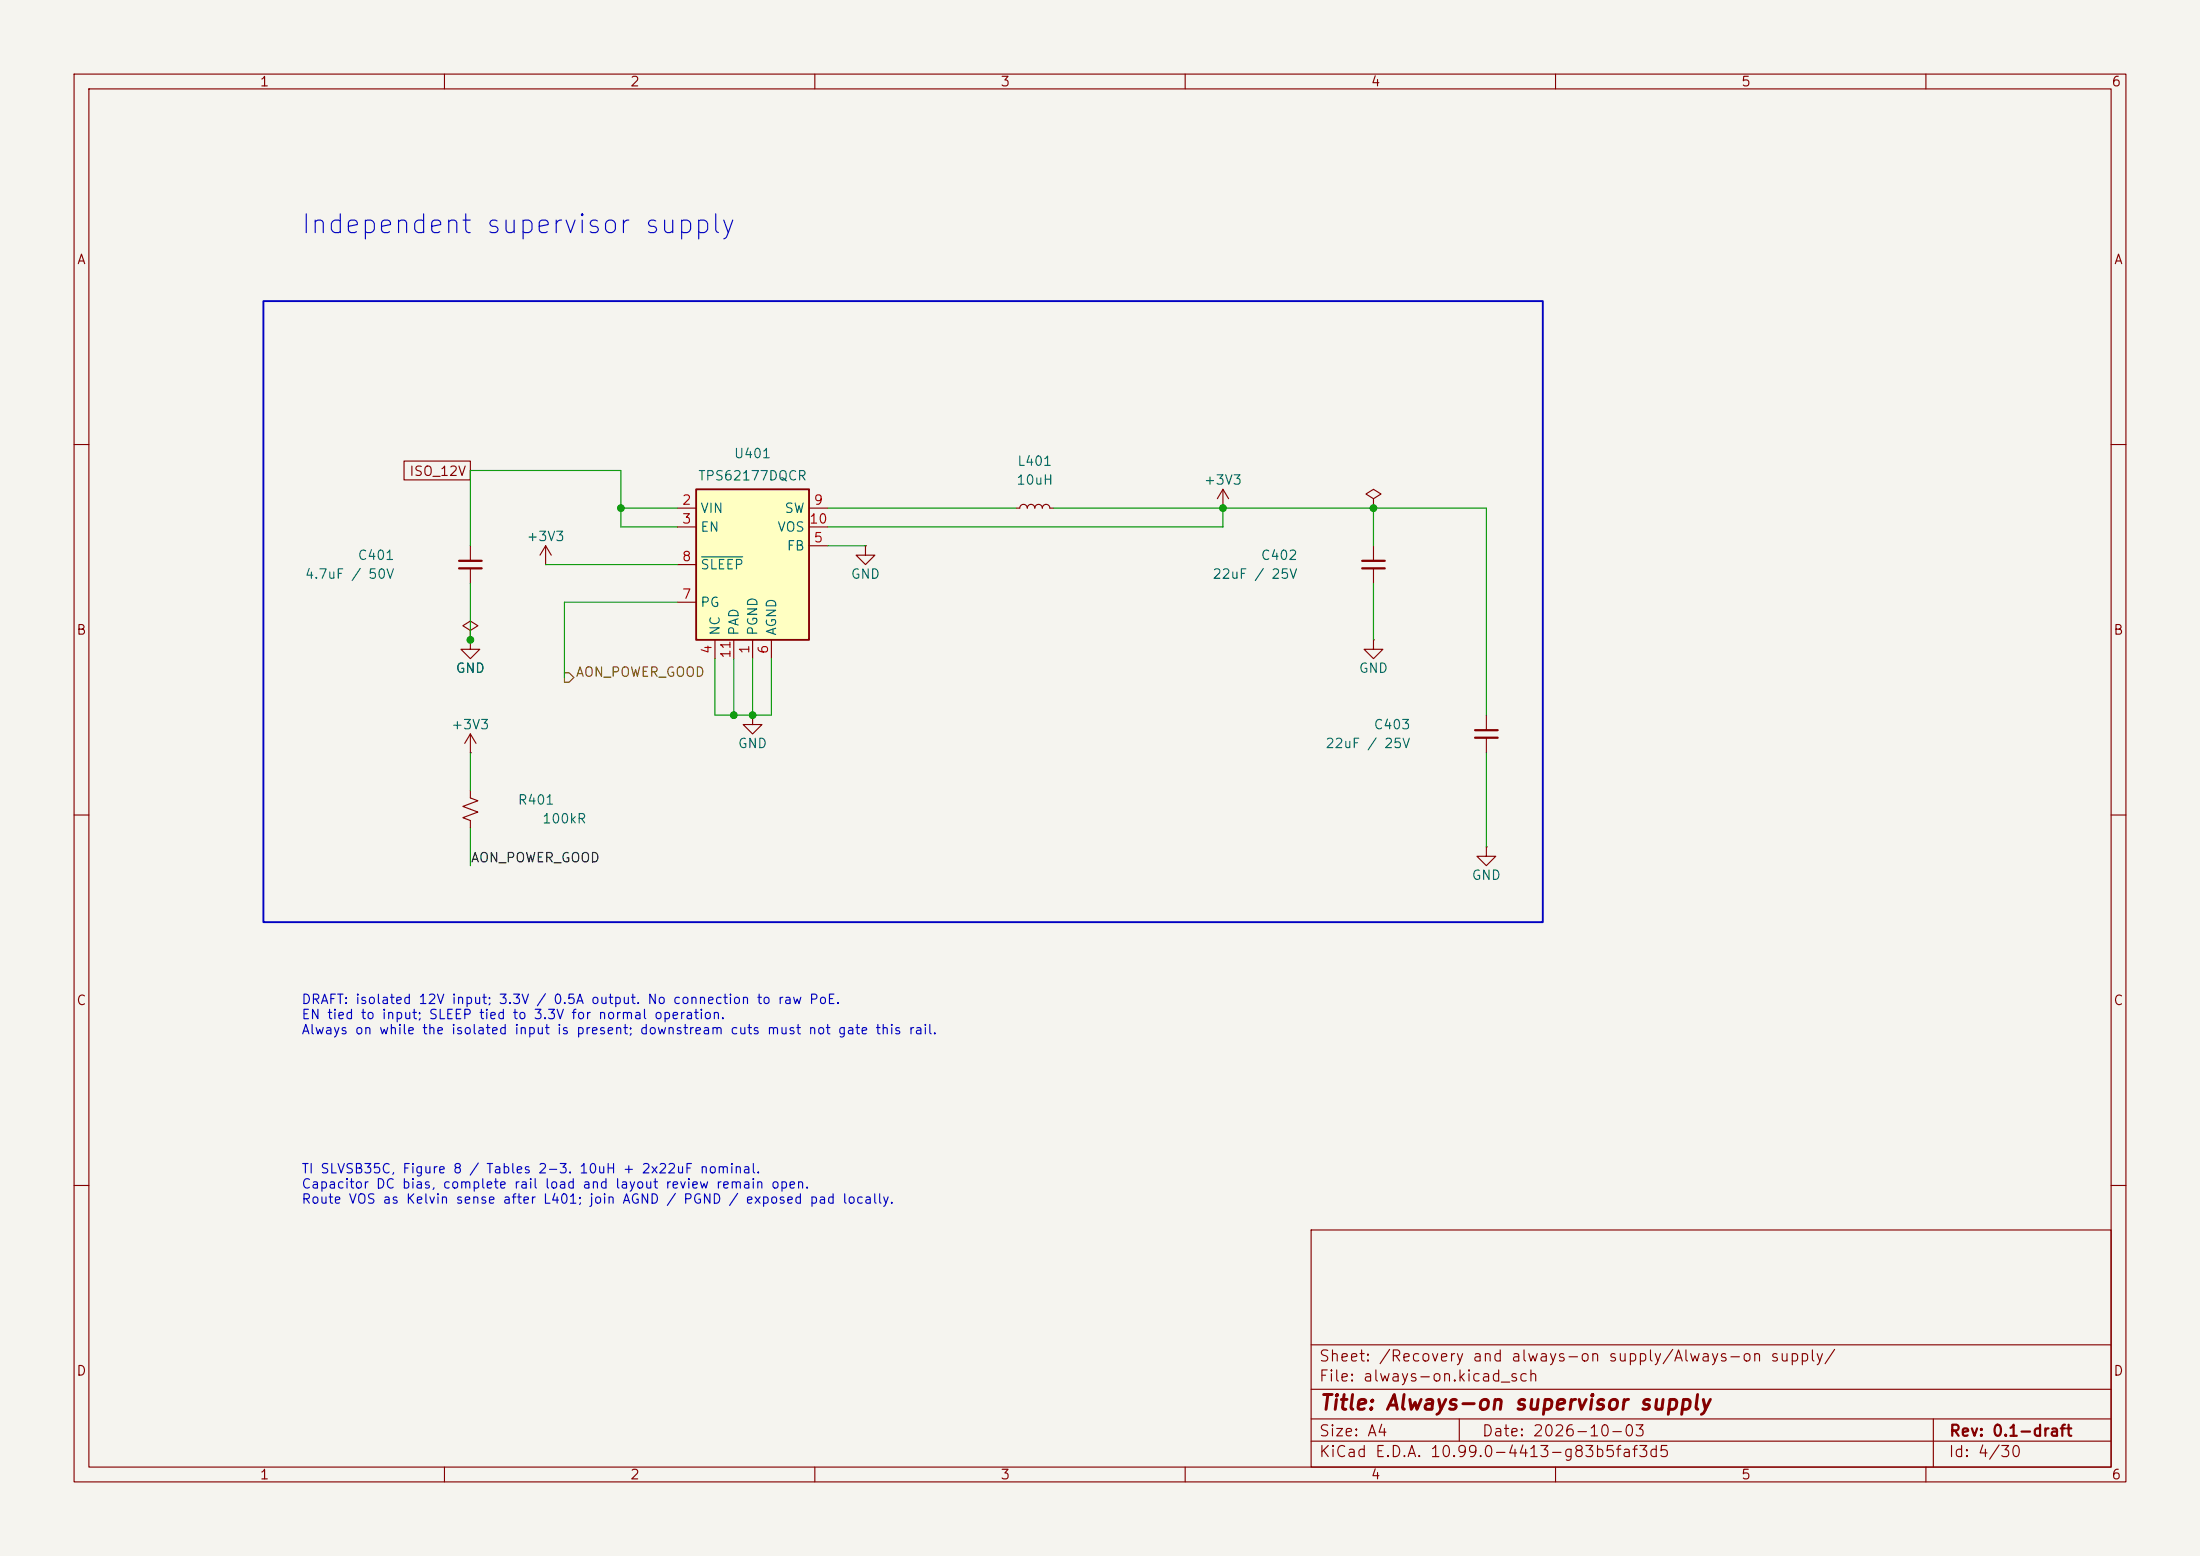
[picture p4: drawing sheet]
(kicad_sch
 (version 20260830)
 (generator "eeschema")
 (generator_version "10.99")
 (paper "A4")
 (title_block
  (title "Always-on supervisor supply")
  (date "2026-10-03")
  (rev "0.1-draft"))
 (lib_symbols
  (symbol "Device:C_Small"
   (pin_numbers (hide yes))
   (pin_names
    (offset 0.254) (hide yes)) (exclude_from_sim no) (in_bom yes) (on_board yes)
   (in_pos_files yes)
   (duplicate_pin_numbers_are_jumpers no)
   (property "Reference" "C" (at 0.254 1.778 0) (show_name no) (do_not_autoplace no) (effects (font (size 1.27 1.27)) (justify left)))
   (property "Value" "C_Small" (at 0.254 -2.032 0) (show_name no) (do_not_autoplace no) (effects (font (size 1.27 1.27)) (justify left)))
   (property "Footprint" "" (at 0 0 0) (show_name no) (do_not_autoplace no) (hide yes) (effects (font (size 1.27 1.27))))
   (property "Datasheet" "" (at 0 0 0) (show_name no) (do_not_autoplace no) (hide yes) (effects (font (size 1.27 1.27))))
   (property "Description" "Unpolarized capacitor, small symbol" (at 0 -10.16 0) (show_name no) (do_not_autoplace no) (hide yes) (effects (font (size 1.27 1.27))))
   (symbol "C_Small_0_1"
    (polyline (pts (xy -1.524 0.508) (xy 1.524 0.508)) (stroke (width 0.3048) (type default)) (fill (type none)))
    (polyline (pts (xy -1.524 -0.508) (xy 1.524 -0.508)) (stroke (width 0.3048) (type default)) (fill (type none))))
   (symbol "C_Small_1_1"
    (pin passive line (at 0 2.54 270) (length 2.032) (name "" (effects (font (size 1.27 1.27)))) (number "1" (effects (font (size 1.27 1.27)))))
    (pin passive line (at 0 -2.54 90) (length 2.032) (name "" (effects (font (size 1.27 1.27)))) (number "2" (effects (font (size 1.27 1.27))))))
   (embedded_fonts no))
  (symbol "Device:L_Small"
   (pin_numbers (hide yes))
   (pin_names
    (offset 0.254) (hide yes)) (exclude_from_sim no) (in_bom yes) (on_board yes)
   (in_pos_files yes)
   (duplicate_pin_numbers_are_jumpers no)
   (property "Reference" "L" (at 0.762 1.016 0) (show_name no) (do_not_autoplace no) (effects (font (size 1.27 1.27)) (justify left)))
   (property "Value" "L_Small" (at 0.762 -1.016 0) (show_name no) (do_not_autoplace no) (effects (font (size 1.27 1.27)) (justify left)))
   (property "Footprint" "" (at 0 0 0) (show_name no) (do_not_autoplace no) (hide yes) (effects (font (size 1.27 1.27))))
   (property "Datasheet" "" (at 0 0 0) (show_name no) (do_not_autoplace no) (hide yes) (effects (font (size 1.27 1.27))))
   (property "Description" "Inductor, small symbol" (at 0 0 0) (show_name no) (do_not_autoplace no) (hide yes) (effects (font (size 1.27 1.27))))
   (symbol "L_Small_0_1"
    (arc (start 0 2.032) (mid 0.5058 1.524) (end 0 1.016) (stroke (width 0) (type default)) (fill (type none)))
    (arc (start 0 1.016) (mid 0.5058 0.508) (end 0 0) (stroke (width 0) (type default)) (fill (type none)))
    (arc (start 0 0) (mid 0.5058 -0.508) (end 0 -1.016) (stroke (width 0) (type default)) (fill (type none)))
    (arc (start 0 -1.016) (mid 0.5058 -1.524) (end 0 -2.032) (stroke (width 0) (type default)) (fill (type none))))
   (symbol "L_Small_1_1"
    (pin passive line (at 0 2.54 270) (length 0.508) (name "" (effects (font (size 1.27 1.27)))) (number "1" (effects (font (size 1.27 1.27)))))
    (pin passive line (at 0 -2.54 90) (length 0.508) (name "" (effects (font (size 1.27 1.27)))) (number "2" (effects (font (size 1.27 1.27))))))
   (embedded_fonts no))
  (symbol "Device:R_Small_US"
   (pin_numbers (hide yes))
   (pin_names
    (offset 0.254) (hide yes)) (exclude_from_sim no) (in_bom yes) (on_board yes)
   (in_pos_files yes)
   (duplicate_pin_numbers_are_jumpers no)
   (property "Reference" "R" (at 0.762 0.508 0) (show_name no) (do_not_autoplace no) (effects (font (size 1.27 1.27)) (justify left)))
   (property "Value" "R_Small_US" (at 0.762 -1.016 0) (show_name no) (do_not_autoplace no) (effects (font (size 1.27 1.27)) (justify left)))
   (property "Footprint" "" (at 0 0 0) (show_name no) (do_not_autoplace no) (hide yes) (effects (font (size 1.27 1.27))))
   (property "Datasheet" "" (at 0 0 0) (show_name no) (do_not_autoplace no) (hide yes) (effects (font (size 1.27 1.27))))
   (property "Description" "Resistor, small US symbol" (at 0 0 0) (show_name no) (do_not_autoplace no) (hide yes) (effects (font (size 1.27 1.27))))
   (symbol "R_Small_US_1_1"
    (polyline (pts (xy 0 1.524) (xy 1.016 1.143) (xy 0 0.762) (xy -1.016 0.381) (xy 0 0)) (stroke (width 0) (type default)) (fill (type none)))
    (polyline (pts (xy 0 0) (xy 1.016 -0.381) (xy 0 -0.762) (xy -1.016 -1.143) (xy 0 -1.524)) (stroke (width 0) (type default)) (fill (type none)))
    (pin passive line (at 0 2.54 270) (length 1.016) (name "" (effects (font (size 1.27 1.27)))) (number "1" (effects (font (size 1.27 1.27)))))
    (pin passive line (at 0 -2.54 90) (length 1.016) (name "" (effects (font (size 1.27 1.27)))) (number "2" (effects (font (size 1.27 1.27))))))
   (embedded_fonts no))
  (symbol "Regulator_Switching:TPS62177DQC" (exclude_from_sim no) (in_bom yes) (on_board yes)
   (in_pos_files yes)
   (duplicate_pin_numbers_are_jumpers no)
   (property "Reference" "U" (at -7.62 11.43 0) (show_name no) (do_not_autoplace no) (effects (font (size 1.27 1.27)) (justify left)))
   (property "Value" "TPS62177DQC" (at -1.27 11.43 0) (show_name no) (do_not_autoplace no) (effects (font (size 1.27 1.27)) (justify left)))
   (property "Footprint" "Package_SON:WSON-10-1EP_2x3mm_P0.5mm_EP0.84x2.4mm_ThermalVias" (at 3.81 -11.43 0) (show_name no) (do_not_autoplace no) (hide yes) (effects (font (size 1.27 1.27)) (justify left)))
   (property "Datasheet" "http://www.ti.com/lit/ds/symlink/tps62177.pdf" (at 0 13.97 0) (show_name no) (do_not_autoplace no) (hide yes) (effects (font (size 1.27 1.27))))
   (property "Description" "500mA Step-Down Converter with Sleep Mode, fixed 3.3V Output Voltage, 4.75-28V input voltage, WSON-10" (at 0 0 0) (show_name no) (do_not_autoplace no) (hide yes) (effects (font (size 1.27 1.27))))
   (symbol "TPS62177DQC_0_1"
    (rectangle (start -7.62 10.16) (end 7.62 -10.16) (stroke (width 0.254) (type default)) (fill (type background))))
   (symbol "TPS62177DQC_1_1"
    (pin power_in line (at 0 -12.7 90) (length 2.54) (name "PGND" (effects (font (size 1.27 1.27)))) (number "1" (effects (font (size 1.27 1.27)))))
    (pin power_in line (at -10.16 7.62 0) (length 2.54) (name "VIN" (effects (font (size 1.27 1.27)))) (number "2" (effects (font (size 1.27 1.27)))))
    (pin input line (at -10.16 5.08 0) (length 2.54) (name "EN" (effects (font (size 1.27 1.27)))) (number "3" (effects (font (size 1.27 1.27)))))
    (pin passive line (at -5.08 -12.7 90) (length 2.54) (name "NC" (effects (font (size 1.27 1.27)))) (number "4" (effects (font (size 1.27 1.27)))))
    (pin input line (at 10.16 2.54 180) (length 2.54) (name "FB" (effects (font (size 1.27 1.27)))) (number "5" (effects (font (size 1.27 1.27)))))
    (pin power_in line (at 2.54 -12.7 90) (length 2.54) (name "AGND" (effects (font (size 1.27 1.27)))) (number "6" (effects (font (size 1.27 1.27)))))
    (pin output line (at -10.16 -5.08 0) (length 2.54) (name "PG" (effects (font (size 1.27 1.27)))) (number "7" (effects (font (size 1.27 1.27)))))
    (pin input line (at -10.16 0 0) (length 2.54) (name "~{SLEEP}" (effects (font (size 1.27 1.27)))) (number "8" (effects (font (size 1.27 1.27)))))
    (pin power_out line (at 10.16 7.62 180) (length 2.54) (name "SW" (effects (font (size 1.27 1.27)))) (number "9" (effects (font (size 1.27 1.27)))))
    (pin input line (at 10.16 5.08 180) (length 2.54) (name "VOS" (effects (font (size 1.27 1.27)))) (number "10" (effects (font (size 1.27 1.27)))))
    (pin power_in line (at -2.54 -12.7 90) (length 2.54) (name "PAD" (effects (font (size 1.27 1.27)))) (number "11" (effects (font (size 1.27 1.27))))))
   (embedded_fonts no))
  (symbol "power:+3V3"
   (power global)
   (pin_numbers (hide yes))
   (pin_names
    (offset 0) (hide yes)) (exclude_from_sim no) (in_bom yes) (on_board yes)
   (in_pos_files yes)
   (duplicate_pin_numbers_are_jumpers no)
   (property "Reference" "#PWR" (at 0 -3.81 0) (show_name no) (do_not_autoplace no) (hide yes) (effects (font (size 1.27 1.27))))
   (property "Value" "+3V3" (at 0 3.556 0) (show_name no) (do_not_autoplace no) (effects (font (size 1.27 1.27))))
   (property "Footprint" "" (at 0 0 0) (show_name no) (do_not_autoplace no) (hide yes) (effects (font (size 1.27 1.27))))
   (property "Datasheet" "" (at 0 0 0) (show_name no) (do_not_autoplace no) (hide yes) (effects (font (size 1.27 1.27))))
   (property "Description" "Power symbol creates a global label with name \"+3V3\"" (at 0 0 0) (show_name no) (do_not_autoplace no) (hide yes) (effects (font (size 1.27 1.27))))
   (symbol "+3V3_0_1"
    (polyline (pts (xy -0.762 1.27) (xy 0 2.54)) (stroke (width 0) (type default)) (fill (type none)))
    (polyline (pts (xy 0 2.54) (xy 0.762 1.27)) (stroke (width 0) (type default)) (fill (type none)))
    (polyline (pts (xy 0 0) (xy 0 2.54)) (stroke (width 0) (type default)) (fill (type none))))
   (symbol "+3V3_1_1"
    (pin power_in line (at 0 0 90) (length 0) (name "" (effects (font (size 1.27 1.27)))) (number "1" (effects (font (size 1.27 1.27))))))
   (embedded_fonts no))
  (symbol "power:GND"
   (power global)
   (pin_numbers (hide yes))
   (pin_names
    (offset 0) (hide yes)) (exclude_from_sim no) (in_bom yes) (on_board yes)
   (in_pos_files yes)
   (duplicate_pin_numbers_are_jumpers no)
   (property "Reference" "#PWR" (at 0 -6.35 0) (show_name no) (do_not_autoplace no) (hide yes) (effects (font (size 1.27 1.27))))
   (property "Value" "GND" (at 0 -3.81 0) (show_name no) (do_not_autoplace no) (effects (font (size 1.27 1.27))))
   (property "Footprint" "" (at 0 0 0) (show_name no) (do_not_autoplace no) (hide yes) (effects (font (size 1.27 1.27))))
   (property "Datasheet" "" (at 0 0 0) (show_name no) (do_not_autoplace no) (hide yes) (effects (font (size 1.27 1.27))))
   (property "Description" "Power symbol creates a global label with name \"GND\" , ground" (at 0 0 0) (show_name no) (do_not_autoplace no) (hide yes) (effects (font (size 1.27 1.27))))
   (symbol "GND_0_1"
    (polyline (pts (xy 0 0) (xy 0 -1.27) (xy 1.27 -1.27) (xy 0 -2.54) (xy -1.27 -1.27) (xy 0 -1.27)) (stroke (width 0) (type default)) (fill (type none))))
   (symbol "GND_1_1"
    (pin power_in line (at 0 0 270) (length 0) (name "" (effects (font (size 1.27 1.27)))) (number "1" (effects (font (size 1.27 1.27))))))
   (embedded_fonts no))
  (symbol "power:PWR_FLAG"
   (power global)
   (pin_numbers (hide yes))
   (pin_names
    (offset 0) (hide yes)) (exclude_from_sim no) (in_bom yes) (on_board yes)
   (in_pos_files yes)
   (duplicate_pin_numbers_are_jumpers no)
   (property "Reference" "#FLG" (at 0 1.905 0) (show_name no) (do_not_autoplace no) (hide yes) (effects (font (size 1.27 1.27))))
   (property "Value" "PWR_FLAG" (at 0 3.81 0) (show_name no) (do_not_autoplace no) (effects (font (size 1.27 1.27))))
   (property "Footprint" "" (at 0 0 0) (show_name no) (do_not_autoplace no) (hide yes) (effects (font (size 1.27 1.27))))
   (property "Datasheet" "" (at 0 0 0) (show_name no) (do_not_autoplace no) (hide yes) (effects (font (size 1.27 1.27))))
   (property "Description" "Special symbol for telling ERC where power comes from" (at 0 0 0) (show_name no) (do_not_autoplace no) (hide yes) (effects (font (size 1.27 1.27))))
   (symbol "PWR_FLAG_0_0"
    (pin power_out line (at 0 0 90) (length 0) (name "" (effects (font (size 1.27 1.27)))) (number "1" (effects (font (size 1.27 1.27))))))
   (symbol "PWR_FLAG_0_1"
    (polyline (pts (xy 0 0) (xy 0 1.27) (xy -1.016 1.905) (xy 0 2.54) (xy 1.016 1.905) (xy 0 1.27)) (stroke (width 0) (type default)) (fill (type none))))
   (symbol "PWR_FLAG_1_1")
   (embedded_fonts no)))
 (rectangle
  (start 35.56 40.64)
  (end 208.28 124.46)
  (stroke (width 0.254) (type default))
  (fill (type none)))
 (text "Independent supervisor supply"
  (exclude_from_sim no)
  (at 40.64 30.48 0)
  (effects (font (size 2.54 2.54)) (justify left)))
 (text "DRAFT: isolated 12V input; 3.3V / 0.5A output. No connection to raw PoE.\nEN tied to input; SLEEP tied to 3.3V for normal operation.\nAlways on while the isolated input is present; downstream cuts must not gate this rail."
  (exclude_from_sim no)
  (at 40.64 137.16 0)
  (effects (font (size 1.27 1.27)) (justify left)))
 (text "TI SLVSB35C, Figure 8 / Tables 2-3. 10uH + 2x22uF nominal.\nCapacitor DC bias, complete rail load and layout review remain open.\nRoute VOS as Kelvin sense after L401; join AGND / PGND / exposed pad locally."
  (exclude_from_sim no)
  (at 40.64 160.02 0)
  (effects (font (size 1.27 1.27)) (justify left)))
 (junction
  (at 185.42 68.58)
  (diameter 0)
  (color 0 0 0 0))
 (junction
  (at 165.1 68.58)
  (diameter 0)
  (color 0 0 0 0))
 (junction
  (at 99.06 96.52)
  (diameter 0)
  (color 0 0 0 0))
 (junction
  (at 63.5 86.36)
  (diameter 0)
  (color 0 0 0 0))
 (junction
  (at 83.82 68.58)
  (diameter 0)
  (color 0 0 0 0))
 (junction
  (at 101.6 96.52)
  (diameter 0)
  (color 0 0 0 0))
 (wire
  (pts (xy 96.52 88.9) (xy 96.52 96.52))
  (stroke (width 0) (type default)))
 (wire
  (pts (xy 63.5 111.76) (xy 63.5 116.84))
  (stroke (width 0) (type default)))
 (wire
  (pts (xy 104.14 88.9) (xy 104.14 96.52))
  (stroke (width 0) (type default)))
 (wire
  (pts (xy 63.5 78.74) (xy 63.5 86.36))
  (stroke (width 0) (type default)))
 (wire
  (pts (xy 185.42 78.74) (xy 185.42 86.36))
  (stroke (width 0) (type default)))
 (wire
  (pts (xy 142.24 68.58) (xy 165.1 68.58))
  (stroke (width 0) (type default)))
 (wire
  (pts (xy 91.44 76.2) (xy 73.66 76.2))
  (stroke (width 0) (type default)))
 (wire
  (pts (xy 111.76 68.58) (xy 137.16 68.58))
  (stroke (width 0) (type default)))
 (wire
  (pts (xy 111.76 71.12) (xy 165.1 71.12))
  (stroke (width 0) (type default)))
 (wire
  (pts (xy 111.76 73.66) (xy 116.84 73.66))
  (stroke (width 0) (type default)))
 (wire
  (pts (xy 185.42 73.66) (xy 185.42 68.58))
  (stroke (width 0) (type default)))
 (wire
  (pts (xy 63.5 63.5) (xy 83.82 63.5))
  (stroke (width 0) (type default)))
 (wire
  (pts (xy 63.5 73.66) (xy 63.5 63.5))
  (stroke (width 0) (type default)))
 (wire
  (pts (xy 101.6 88.9) (xy 101.6 96.52))
  (stroke (width 0) (type default)))
 (wire
  (pts (xy 83.82 68.58) (xy 91.44 68.58))
  (stroke (width 0) (type default)))
 (wire
  (pts (xy 76.2 81.28) (xy 76.2 91.44))
  (stroke (width 0) (type default)))
 (wire
  (pts (xy 83.82 71.12) (xy 91.44 71.12))
  (stroke (width 0) (type default)))
 (wire
  (pts (xy 91.44 81.28) (xy 76.2 81.28))
  (stroke (width 0) (type default)))
 (wire
  (pts (xy 185.42 68.58) (xy 200.66 68.58))
  (stroke (width 0) (type default)))
 (wire
  (pts (xy 165.1 71.12) (xy 165.1 68.58))
  (stroke (width 0) (type default)))
 (wire
  (pts (xy 83.82 63.5) (xy 83.82 71.12))
  (stroke (width 0) (type default)))
 (wire
  (pts (xy 165.1 68.58) (xy 185.42 68.58))
  (stroke (width 0) (type default)))
 (wire
  (pts (xy 200.66 96.52) (xy 200.66 68.58))
  (stroke (width 0) (type default)))
 (wire
  (pts (xy 96.52 96.52) (xy 104.14 96.52))
  (stroke (width 0) (type default)))
 (wire
  (pts (xy 63.5 106.68) (xy 63.5 101.6))
  (stroke (width 0) (type default)))
 (wire
  (pts (xy 99.06 88.9) (xy 99.06 96.52))
  (stroke (width 0) (type default)))
 (wire
  (pts (xy 200.66 101.6) (xy 200.66 114.3))
  (stroke (width 0) (type default)))
 (label "AON_POWER_GOOD"
  (at 63.5 116.84 0)
  (effects (font (size 1.27 1.27)) (justify left bottom)))
 (global_label "ISO_12V"
  (shape passive)
  (at 63.5 63.5 180)
  (effects (font (size 1.27 1.27)) (justify right))
  (property "Intersheetrefs" "${INTERSHEET_REFS}" (at 63.5 63.5 0) (hide yes) (show_name no) (do_not_autoplace no) (effects (font (size 1.27 1.27)))))
 (hierarchical_label "AON_POWER_GOOD"
  (shape output)
  (at 76.2 91.44 0)
  (effects (font (size 1.27 1.27)) (justify left bottom)))
 (symbol
  (lib_id "power:+3V3")
  (at 63.5 101.6 0)
  (unit 1)
  (body_style 1)
  (exclude_from_sim no)
  (in_bom no)
  (on_board yes)
  (in_pos_files yes)
  (dnp no)
  (property "Reference" "#PWR412" (at 63.5 101.6 0) (hide yes) (show_name no) (do_not_autoplace no) (effects (font (size 1.27 1.27))))
  (property "Value" "+3V3" (at 63.5 97.79 0) (show_name no) (do_not_autoplace no) (effects (font (size 1.27 1.27))))
  (property "Footprint" "" (at 63.5 101.6 0) (hide yes) (show_name no) (do_not_autoplace no) (effects (font (size 1.27 1.27))))
  (property "Datasheet" "" (at 63.5 101.6 0) (show_name no) (do_not_autoplace no) (effects (font (size 1.27 1.27))))
  (property "Description" "" (at 63.5 101.6 0) (show_name no) (do_not_autoplace no) (effects (font (size 1.27 1.27))))
  (pin "1")
  (instances (project "always-on" (path "" (reference "#PWR412") (unit 1))) (project "recovery" (path "" (reference "#PWR412") (unit 1))) (project "appliance" (path "" (reference "#PWR412") (unit 1)))))
 (symbol
  (lib_id "power:GND")
  (at 63.5 86.36 0)
  (unit 1)
  (body_style 1)
  (exclude_from_sim no)
  (in_bom no)
  (on_board yes)
  (in_pos_files yes)
  (dnp no)
  (property "Reference" "#PWR410" (at 63.5 86.36 0) (hide yes) (show_name no) (do_not_autoplace no) (effects (font (size 1.27 1.27))))
  (property "Value" "GND" (at 63.5 90.17 0) (show_name no) (do_not_autoplace no) (effects (font (size 1.27 1.27))))
  (property "Footprint" "" (at 63.5 86.36 0) (hide yes) (show_name no) (do_not_autoplace no) (effects (font (size 1.27 1.27))))
  (property "Datasheet" "" (at 63.5 86.36 0) (show_name no) (do_not_autoplace no) (effects (font (size 1.27 1.27))))
  (property "Description" "" (at 63.5 86.36 0) (show_name no) (do_not_autoplace no) (effects (font (size 1.27 1.27))))
  (pin "1")
  (instances (project "always-on" (path "" (reference "#PWR410") (unit 1))) (project "recovery" (path "" (reference "#PWR410") (unit 1))) (project "appliance" (path "" (reference "#PWR410") (unit 1)))))
 (symbol
  (lib_id "Device:C_Small")
  (at 200.66 99.06 0)
  (unit 1)
  (body_style 1)
  (exclude_from_sim no)
  (in_bom yes)
  (on_board yes)
  (in_pos_files yes)
  (dnp no)
  (property "Reference" "C403" (at 190.5 97.79 0) (show_name no) (do_not_autoplace no) (effects (font (size 1.27 1.27)) (justify right)))
  (property "Value" "22uF / 25V" (at 190.5 100.33 0) (show_name no) (do_not_autoplace no) (effects (font (size 1.27 1.27)) (justify right)))
  (property "Footprint" "Capacitor_SMD:C_1210_3225Metric" (at 200.66 99.06 0) (hide yes) (show_name no) (do_not_autoplace no) (effects (font (size 1.27 1.27))))
  (property "Datasheet" "" (at 200.66 99.06 0) (show_name no) (do_not_autoplace no) (effects (font (size 1.27 1.27))))
  (property "Description" "" (at 200.66 99.06 0) (show_name no) (do_not_autoplace no) (effects (font (size 1.27 1.27))))
  (property "MPN" "CL32B226KAJNNNE" (at 200.66 99.06 0) (hide yes) (show_name no) (do_not_autoplace no) (effects (font (size 1.27 1.27))))
  (property "Manufacturer" "Samsung Electro-Mechanics" (at 200.66 99.06 0) (hide yes) (show_name no) (do_not_autoplace no) (effects (font (size 1.27 1.27))))
  (property "LCSC" "C309062" (at 200.66 99.06 0) (hide yes) (show_name no) (do_not_autoplace no) (effects (font (size 1.27 1.27))))
  (property "Qualification" "Parallel output bank; combined corner/stability validation pending" (at 200.66 99.06 0) (hide yes) (show_name no) (do_not_autoplace no) (effects (font (size 1.27 1.27))))
  (pin "1")
  (pin "2")
  (instances (project "always-on" (path "" (reference "C403") (unit 1))) (project "recovery" (path "" (reference "C403") (unit 1))) (project "appliance" (path "" (reference "C403") (unit 1)))))
 (symbol
  (lib_id "Device:C_Small")
  (at 185.42 76.2 0)
  (unit 1)
  (body_style 1)
  (exclude_from_sim no)
  (in_bom yes)
  (on_board yes)
  (in_pos_files yes)
  (dnp no)
  (property "Reference" "C402" (at 175.26 74.93 0) (show_name no) (do_not_autoplace no) (effects (font (size 1.27 1.27)) (justify right)))
  (property "Value" "22uF / 25V" (at 175.26 77.47 0) (show_name no) (do_not_autoplace no) (effects (font (size 1.27 1.27)) (justify right)))
  (property "Footprint" "Capacitor_SMD:C_1210_3225Metric" (at 185.42 76.2 0) (hide yes) (show_name no) (do_not_autoplace no) (effects (font (size 1.27 1.27))))
  (property "Datasheet" "" (at 185.42 76.2 0) (show_name no) (do_not_autoplace no) (effects (font (size 1.27 1.27))))
  (property "Description" "" (at 185.42 76.2 0) (show_name no) (do_not_autoplace no) (effects (font (size 1.27 1.27))))
  (property "MPN" "CL32B226KAJNNNE" (at 185.42 76.2 0) (hide yes) (show_name no) (do_not_autoplace no) (effects (font (size 1.27 1.27))))
  (property "Manufacturer" "Samsung Electro-Mechanics" (at 185.42 76.2 0) (hide yes) (show_name no) (do_not_autoplace no) (effects (font (size 1.27 1.27))))
  (property "LCSC" "C309062" (at 185.42 76.2 0) (hide yes) (show_name no) (do_not_autoplace no) (effects (font (size 1.27 1.27))))
  (property "Qualification" "DC-bias curve pending; provisional selection" (at 185.42 76.2 0) (hide yes) (show_name no) (do_not_autoplace no) (effects (font (size 1.27 1.27))))
  (pin "1")
  (pin "2")
  (instances (project "always-on" (path "" (reference "C402") (unit 1))) (project "recovery" (path "" (reference "C402") (unit 1))) (project "appliance" (path "" (reference "C402") (unit 1)))))
 (symbol
  (lib_id "Regulator_Switching:TPS62177DQC")
  (at 101.6 76.2 0)
  (unit 1)
  (body_style 1)
  (exclude_from_sim no)
  (in_bom yes)
  (on_board yes)
  (in_pos_files yes)
  (dnp no)
  (property "Reference" "U401" (at 101.6 61.2 0) (show_name no) (do_not_autoplace no) (effects (font (size 1.27 1.27))))
  (property "Value" "TPS62177DQCR" (at 101.6 64.2 0) (show_name no) (do_not_autoplace no) (effects (font (size 1.27 1.27))))
  (property "Footprint" "Package_SON:WSON-10-1EP_2x3mm_P0.5mm_EP0.84x2.4mm_ThermalVias" (at 101.6 76.2 0) (hide yes) (show_name no) (do_not_autoplace no) (effects (font (size 1.27 1.27))))
  (property "Datasheet" "https://www.ti.com/lit/ds/symlink/tps62175.pdf" (at 101.6 76.2 0) (hide yes) (show_name no) (do_not_autoplace no) (effects (font (size 1.27 1.27))))
  (property "Description" "" (at 101.6 76.2 0) (show_name no) (do_not_autoplace no) (effects (font (size 1.27 1.27))))
  (property "MPN" "TPS62177DQCR" (at 101.6 76.2 0) (hide yes) (show_name no) (do_not_autoplace no) (effects (font (size 1.27 1.27))))
  (property "Manufacturer" "Texas Instruments" (at 101.6 76.2 0) (hide yes) (show_name no) (do_not_autoplace no) (effects (font (size 1.27 1.27))))
  (property "LCSC" "C91241" (at 101.6 76.2 0) (hide yes) (show_name no) (do_not_autoplace no) (effects (font (size 1.27 1.27))))
  (pin "1")
  (pin "2")
  (pin "3")
  (pin "4")
  (pin "5")
  (pin "6")
  (pin "7")
  (pin "8")
  (pin "9")
  (pin "10")
  (pin "11")
  (instances (project "always-on" (path "" (reference "U401") (unit 1))) (project "recovery" (path "" (reference "U401") (unit 1))) (project "appliance" (path "" (reference "U401") (unit 1)))))
 (symbol
  (lib_id "Device:C_Small")
  (at 63.5 76.2 0)
  (unit 1)
  (body_style 1)
  (exclude_from_sim no)
  (in_bom yes)
  (on_board yes)
  (in_pos_files yes)
  (dnp no)
  (property "Reference" "C401" (at 53.34 74.93 0) (show_name no) (do_not_autoplace no) (effects (font (size 1.27 1.27)) (justify right)))
  (property "Value" "4.7uF / 50V" (at 53.34 77.47 0) (show_name no) (do_not_autoplace no) (effects (font (size 1.27 1.27)) (justify right)))
  (property "Footprint" "Capacitor_SMD:C_1206_3216Metric" (at 63.5 76.2 0) (hide yes) (show_name no) (do_not_autoplace no) (effects (font (size 1.27 1.27))))
  (property "Datasheet" "" (at 63.5 76.2 0) (show_name no) (do_not_autoplace no) (effects (font (size 1.27 1.27))))
  (property "Description" "" (at 63.5 76.2 0) (show_name no) (do_not_autoplace no) (effects (font (size 1.27 1.27))))
  (property "MPN" "CL31B475KBHNNNE" (at 63.5 76.2 0) (hide yes) (show_name no) (do_not_autoplace no) (effects (font (size 1.27 1.27))))
  (property "Manufacturer" "Samsung Electro-Mechanics" (at 63.5 76.2 0) (hide yes) (show_name no) (do_not_autoplace no) (effects (font (size 1.27 1.27))))
  (property "LCSC" "C51205" (at 63.5 76.2 0) (hide yes) (show_name no) (do_not_autoplace no) (effects (font (size 1.27 1.27))))
  (property "Qualification" "DC-bias curve pending" (at 63.5 76.2 0) (hide yes) (show_name no) (do_not_autoplace no) (effects (font (size 1.27 1.27))))
  (pin "1")
  (pin "2")
  (instances (project "always-on" (path "" (reference "C401") (unit 1))) (project "recovery" (path "" (reference "C401") (unit 1))) (project "appliance" (path "" (reference "C401") (unit 1)))))
 (symbol
  (lib_id "power:PWR_FLAG")
  (at 63.5 86.36 0)
  (unit 1)
  (body_style 1)
  (exclude_from_sim no)
  (in_bom no)
  (on_board yes)
  (in_pos_files yes)
  (dnp no)
  (property "Reference" "#FLG402" (at 63.5 86.36 0) (hide yes) (show_name no) (do_not_autoplace no) (effects (font (size 1.27 1.27))))
  (property "Value" "PWR_FLAG" (at 63.5 82.55 0) (hide yes) (show_name no) (do_not_autoplace no) (effects (font (size 1.27 1.27))))
  (property "Footprint" "" (at 63.5 86.36 0) (hide yes) (show_name no) (do_not_autoplace no) (effects (font (size 1.27 1.27))))
  (property "Datasheet" "" (at 63.5 86.36 0) (show_name no) (do_not_autoplace no) (effects (font (size 1.27 1.27))))
  (property "Description" "" (at 63.5 86.36 0) (show_name no) (do_not_autoplace no) (effects (font (size 1.27 1.27))))
  (pin "1")
  (instances (project "always-on" (path "" (reference "#FLG402") (unit 1))) (project "recovery" (path "" (reference "#FLG402") (unit 1))) (project "appliance" (path "" (reference "#FLG402") (unit 1)))))
 (symbol
  (lib_id "power:GND")
  (at 185.42 86.36 0)
  (unit 1)
  (body_style 1)
  (exclude_from_sim no)
  (in_bom no)
  (on_board yes)
  (in_pos_files yes)
  (dnp no)
  (property "Reference" "#PWR411" (at 185.42 86.36 0) (hide yes) (show_name no) (do_not_autoplace no) (effects (font (size 1.27 1.27))))
  (property "Value" "GND" (at 185.42 90.17 0) (show_name no) (do_not_autoplace no) (effects (font (size 1.27 1.27))))
  (property "Footprint" "" (at 185.42 86.36 0) (hide yes) (show_name no) (do_not_autoplace no) (effects (font (size 1.27 1.27))))
  (property "Datasheet" "" (at 185.42 86.36 0) (show_name no) (do_not_autoplace no) (effects (font (size 1.27 1.27))))
  (property "Description" "" (at 185.42 86.36 0) (show_name no) (do_not_autoplace no) (effects (font (size 1.27 1.27))))
  (pin "1")
  (instances (project "always-on" (path "" (reference "#PWR411") (unit 1))) (project "recovery" (path "" (reference "#PWR411") (unit 1))) (project "appliance" (path "" (reference "#PWR411") (unit 1)))))
 (symbol
  (lib_id "power:GND")
  (at 101.6 96.52 0)
  (unit 1)
  (body_style 1)
  (exclude_from_sim no)
  (in_bom no)
  (on_board yes)
  (in_pos_files yes)
  (dnp no)
  (property "Reference" "#PWR401" (at 101.6 96.52 0) (hide yes) (show_name no) (do_not_autoplace no) (effects (font (size 1.27 1.27))))
  (property "Value" "GND" (at 101.6 100.33 0) (show_name no) (do_not_autoplace no) (effects (font (size 1.27 1.27))))
  (property "Footprint" "" (at 101.6 96.52 0) (hide yes) (show_name no) (do_not_autoplace no) (effects (font (size 1.27 1.27))))
  (property "Datasheet" "" (at 101.6 96.52 0) (show_name no) (do_not_autoplace no) (effects (font (size 1.27 1.27))))
  (property "Description" "" (at 101.6 96.52 0) (show_name no) (do_not_autoplace no) (effects (font (size 1.27 1.27))))
  (pin "1")
  (instances (project "always-on" (path "" (reference "#PWR401") (unit 1))) (project "recovery" (path "" (reference "#PWR401") (unit 1))) (project "appliance" (path "" (reference "#PWR401") (unit 1)))))
 (symbol
  (lib_id "power:+3V3")
  (at 73.66 76.2 0)
  (unit 1)
  (body_style 1)
  (exclude_from_sim no)
  (in_bom no)
  (on_board yes)
  (in_pos_files yes)
  (dnp no)
  (property "Reference" "#PWR413" (at 73.66 76.2 0) (hide yes) (show_name no) (do_not_autoplace no) (effects (font (size 1.27 1.27))))
  (property "Value" "+3V3" (at 73.66 72.39 0) (show_name no) (do_not_autoplace no) (effects (font (size 1.27 1.27))))
  (property "Footprint" "" (at 73.66 76.2 0) (hide yes) (show_name no) (do_not_autoplace no) (effects (font (size 1.27 1.27))))
  (property "Datasheet" "" (at 73.66 76.2 0) (show_name no) (do_not_autoplace no) (effects (font (size 1.27 1.27))))
  (property "Description" "" (at 73.66 76.2 0) (show_name no) (do_not_autoplace no) (effects (font (size 1.27 1.27))))
  (pin "1")
  (instances (project "always-on" (path "" (reference "#PWR413") (unit 1))) (project "recovery" (path "" (reference "#PWR413") (unit 1))) (project "appliance" (path "" (reference "#PWR413") (unit 1)))))
 (symbol
  (lib_id "power:GND")
  (at 116.84 73.66 0)
  (unit 1)
  (body_style 1)
  (exclude_from_sim no)
  (in_bom no)
  (on_board yes)
  (in_pos_files yes)
  (dnp no)
  (property "Reference" "#PWR405" (at 116.84 73.66 0) (hide yes) (show_name no) (do_not_autoplace no) (effects (font (size 1.27 1.27))))
  (property "Value" "GND" (at 116.84 77.47 0) (show_name no) (do_not_autoplace no) (effects (font (size 1.27 1.27))))
  (property "Footprint" "" (at 116.84 73.66 0) (hide yes) (show_name no) (do_not_autoplace no) (effects (font (size 1.27 1.27))))
  (property "Datasheet" "" (at 116.84 73.66 0) (show_name no) (do_not_autoplace no) (effects (font (size 1.27 1.27))))
  (property "Description" "" (at 116.84 73.66 0) (show_name no) (do_not_autoplace no) (effects (font (size 1.27 1.27))))
  (pin "1")
  (instances (project "always-on" (path "" (reference "#PWR405") (unit 1))) (project "recovery" (path "" (reference "#PWR405") (unit 1))) (project "appliance" (path "" (reference "#PWR405") (unit 1)))))
 (symbol
  (lib_id "power:PWR_FLAG")
  (at 185.42 68.58 0)
  (unit 1)
  (body_style 1)
  (exclude_from_sim no)
  (in_bom no)
  (on_board yes)
  (in_pos_files yes)
  (dnp no)
  (property "Reference" "#FLG403" (at 185.42 68.58 0) (hide yes) (show_name no) (do_not_autoplace no) (effects (font (size 1.27 1.27))))
  (property "Value" "PWR_FLAG" (at 185.42 64.77 0) (hide yes) (show_name no) (do_not_autoplace no) (effects (font (size 1.27 1.27))))
  (property "Footprint" "" (at 185.42 68.58 0) (hide yes) (show_name no) (do_not_autoplace no) (effects (font (size 1.27 1.27))))
  (property "Datasheet" "" (at 185.42 68.58 0) (show_name no) (do_not_autoplace no) (effects (font (size 1.27 1.27))))
  (property "Description" "" (at 185.42 68.58 0) (show_name no) (do_not_autoplace no) (effects (font (size 1.27 1.27))))
  (pin "1")
  (instances (project "always-on" (path "" (reference "#FLG403") (unit 1))) (project "recovery" (path "" (reference "#FLG403") (unit 1))) (project "appliance" (path "" (reference "#FLG403") (unit 1)))))
 (symbol
  (lib_id "power:+3V3")
  (at 165.1 68.58 0)
  (unit 1)
  (body_style 1)
  (exclude_from_sim no)
  (in_bom no)
  (on_board yes)
  (in_pos_files yes)
  (dnp no)
  (property "Reference" "#PWR409" (at 165.1 68.58 0) (hide yes) (show_name no) (do_not_autoplace no) (effects (font (size 1.27 1.27))))
  (property "Value" "+3V3" (at 165.1 64.77 0) (show_name no) (do_not_autoplace no) (effects (font (size 1.27 1.27))))
  (property "Footprint" "" (at 165.1 68.58 0) (hide yes) (show_name no) (do_not_autoplace no) (effects (font (size 1.27 1.27))))
  (property "Datasheet" "" (at 165.1 68.58 0) (show_name no) (do_not_autoplace no) (effects (font (size 1.27 1.27))))
  (property "Description" "" (at 165.1 68.58 0) (show_name no) (do_not_autoplace no) (effects (font (size 1.27 1.27))))
  (pin "1")
  (instances (project "always-on" (path "" (reference "#PWR409") (unit 1))) (project "recovery" (path "" (reference "#PWR409") (unit 1))) (project "appliance" (path "" (reference "#PWR409") (unit 1)))))
 (symbol
  (lib_id "power:GND")
  (at 200.66 114.3 0)
  (unit 1)
  (body_style 1)
  (exclude_from_sim no)
  (in_bom no)
  (on_board yes)
  (in_pos_files yes)
  (dnp no)
  (property "Reference" "#PWR414" (at 200.66 114.3 0) (hide yes) (show_name no) (do_not_autoplace no) (effects (font (size 1.27 1.27))))
  (property "Value" "GND" (at 200.66 118.11 0) (show_name no) (do_not_autoplace no) (effects (font (size 1.27 1.27))))
  (property "Footprint" "" (at 200.66 114.3 0) (hide yes) (show_name no) (do_not_autoplace no) (effects (font (size 1.27 1.27))))
  (property "Datasheet" "" (at 200.66 114.3 0) (show_name no) (do_not_autoplace no) (effects (font (size 1.27 1.27))))
  (property "Description" "" (at 200.66 114.3 0) (show_name no) (do_not_autoplace no) (effects (font (size 1.27 1.27))))
  (pin "1")
  (instances (project "always-on" (path "" (reference "#PWR414") (unit 1))) (project "recovery" (path "" (reference "#PWR414") (unit 1))) (project "appliance" (path "" (reference "#PWR414") (unit 1)))))
 (symbol
  (lib_id "Device:R_Small_US")
  (at 63.5 109.22 0)
  (unit 1)
  (body_style 1)
  (exclude_from_sim no)
  (in_bom yes)
  (on_board yes)
  (in_pos_files yes)
  (dnp no)
  (property "Reference" "R401" (at 72.39 107.95 0) (show_name no) (do_not_autoplace no) (effects (font (size 1.27 1.27))))
  (property "Value" "100kR" (at 76.2 110.49 0) (show_name no) (do_not_autoplace no) (effects (font (size 1.27 1.27))))
  (property "Footprint" "Resistor_SMD:R_0603_1608Metric" (at 63.5 109.22 0) (hide yes) (show_name no) (do_not_autoplace no) (effects (font (size 1.27 1.27))))
  (property "Datasheet" "" (at 63.5 109.22 0) (show_name no) (do_not_autoplace no) (effects (font (size 1.27 1.27))))
  (property "Description" "" (at 63.5 109.22 0) (show_name no) (do_not_autoplace no) (effects (font (size 1.27 1.27))))
  (property "MPN" "RC0603FR-07100KL" (at 63.5 109.22 0) (hide yes) (show_name no) (do_not_autoplace no) (effects (font (size 1.27 1.27))))
  (property "Manufacturer" "Yageo" (at 63.5 109.22 0) (hide yes) (show_name no) (do_not_autoplace no) (effects (font (size 1.27 1.27))))
  (property "LCSC" "C14675" (at 63.5 109.22 0) (hide yes) (show_name no) (do_not_autoplace no) (effects (font (size 1.27 1.27))))
  (property "Tolerance" "1%" (at 63.5 109.22 0) (hide yes) (show_name no) (do_not_autoplace no) (effects (font (size 1.27 1.27))))
  (property "Power Rating" "0.1W" (at 63.5 109.22 0) (hide yes) (show_name no) (do_not_autoplace no) (effects (font (size 1.27 1.27))))
  (pin "1")
  (pin "2")
  (instances (project "always-on" (path "" (reference "R401") (unit 1))) (project "recovery" (path "" (reference "R401") (unit 1))) (project "appliance" (path "" (reference "R401") (unit 1)))))
 (symbol
  (lib_id "Device:L_Small")
  (at 139.7 68.58 90)
  (unit 1)
  (body_style 1)
  (exclude_from_sim no)
  (in_bom yes)
  (on_board yes)
  (in_pos_files yes)
  (dnp no)
  (property "Reference" "L401" (at 139.7 62.23 90) (show_name no) (do_not_autoplace no) (effects (font (size 1.27 1.27))))
  (property "Value" "10uH" (at 139.7 64.77 90) (show_name no) (do_not_autoplace no) (effects (font (size 1.27 1.27))))
  (property "Footprint" "Inductor_SMD:L_Coilcraft_LPS4018" (at 139.7 68.58 0) (hide yes) (show_name no) (do_not_autoplace no) (effects (font (size 1.27 1.27))))
  (property "Datasheet" "https://www.coilcraft.com/getmedia/31b05c96-4c4c-4498-8dbb-fe092de76bad/lps4018.pdf" (at 139.7 68.58 0) (hide yes) (show_name no) (do_not_autoplace no) (effects (font (size 1.27 1.27))))
  (property "Description" "" (at 139.7 68.58 0) (show_name no) (do_not_autoplace no) (effects (font (size 1.27 1.27))))
  (property "MPN" "LPS4018-103MRC" (at 139.7 68.58 0) (hide yes) (show_name no) (do_not_autoplace no) (effects (font (size 1.27 1.27))))
  (property "Manufacturer" "Coilcraft" (at 139.7 68.58 0) (hide yes) (show_name no) (do_not_autoplace no) (effects (font (size 1.27 1.27))))
  (property "LCSC" "C6127589" (at 139.7 68.58 0) (hide yes) (show_name no) (do_not_autoplace no) (effects (font (size 1.27 1.27))))
  (pin "1")
  (pin "2")
  (instances (project "always-on" (path "" (reference "L401") (unit 1))) (project "recovery" (path "" (reference "L401") (unit 1))) (project "appliance" (path "" (reference "L401") (unit 1)))))
 (sheet_instances
  (path ""
   (page "1"))))
